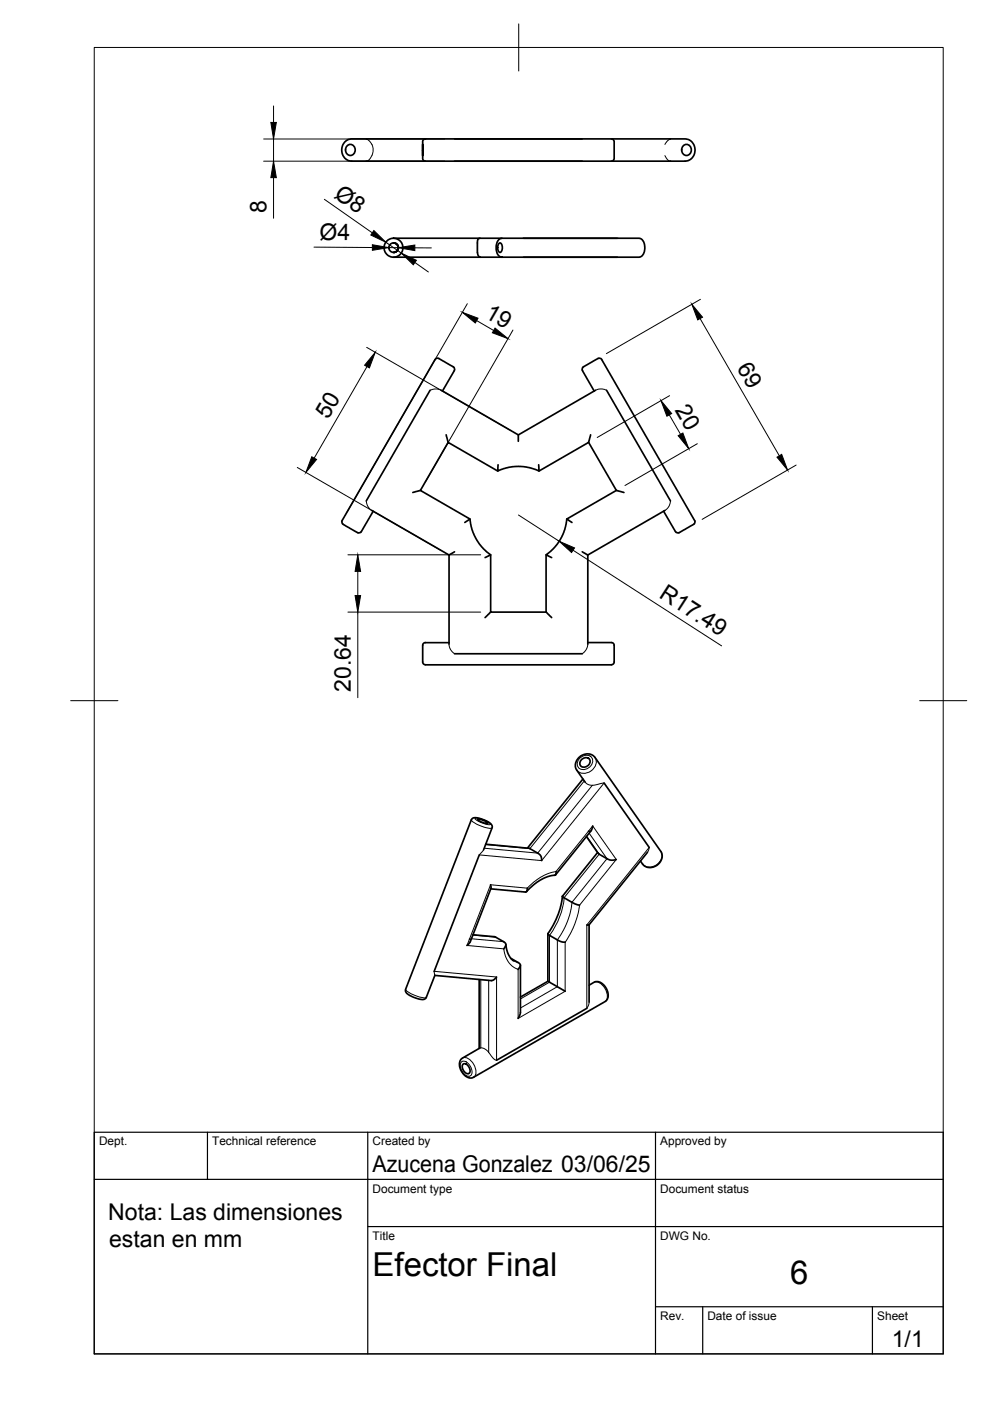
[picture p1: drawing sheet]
<svg xmlns="http://www.w3.org/2000/svg" width="210mm" height="297mm" viewBox="0 0 210 297" stroke-linecap="round" stroke-linejoin="round" font-family="sans-serif">
<!-- layer: Visible -->
<g fill="none" stroke="#000" stroke-width=".36">
<path d="M73.7 30.8a1.09 1.09 0 0 1 1.6 1 1.09 1.09 0 0 1-1.6 .9 1.28 1.28 0 0 1 0-1.9zM89.6 30.6v2.4zM89.7 29.7l.4-.3h39.5a1.04 1.04 0 0 1 .6 1.3v2.9a.58 .58 0 0 1-.6 .6h-39.5l-.3-.2-.2-.3zM90.2 29.4h-15.6a2.37 2.37 0 0 0-2.1 2.4 2.37 2.37 0 0 0 2.1 2.4h15.6M96.4 34.2h27M96.4 29.4h27M129.6 29.4h15.6a2.37 2.37 0 0 1 2.2 2.4 2.37 2.37 0 0 1-2.2 2.4h-15.6M144.9 30.8a1.09 1.09 0 0 1 1.7 1 1.09 1.09 0 0 1-1.7 .9 1.28 1.28 0 0 1 0-1.9zM83.4 54.5h23M83.4 50.5h23M83.4 51.5a1.01 1.01 0 0 1 1.1 1 1.01 1.01 0 0 1-1.1 1M101.2 53.5a.89 .89 0 0 0 .6 1"/>
<path d="M101.8 50.5l-.4 .1-.2 .5v2.4M105.8 50.8l.6-.3h29.1l.5 .2 .4 .5 .3 1.5-.4 1.3-.8 .5h-29.1l-.7-.4-.5-1.1v-1l.3-.8zM105.8 51.6l.2-.1a1.26 1.26 0 0 1 0 2 1.3 1.3 0 0 1-.2-1.9zM111 54.5h19.9M111 50.5h19.9M92.2 76.2l-19.7 34.2M93 76l2.2 1.3a1.19 1.19 0 0 1 1.1 1.3l-2.5 4.3M93.1 76a.58 .58 0 0 0-.8 .2M91.2 82.7l-13.5 23.5M93.6 82.7l16.3 9.5M94.6 92.2l.4 1.6M105.5 99.9l-10.5-6.1-5.9 10.2 10.6 6.1 .4 2.2 .9 2 1.5 2.1 1.5 1.2v12.2h11.8"/>
<path d="M105.6 98.5l-.1 1.4 2.4-.8 2-.2 2.2 .2 2.2 .8-.1-1.4M124.8 93.8l5.9 10.2 1.6 .4M125.2 92.2l-.4 1.6-10.5 6.1M126 82.9l-2.5-4.3a.95 .95 0 0 1 .8-1.2l1.6-.9a1.57 1.57 0 0 1 1.5-.5l19.9 34.4a1.18 1.18 0 0 1-1.1 1.3l-2.2 1.2M126.3 82.7l-16.4 9.5v1.4M128.6 82.7l13.6 23.5M72.6 110.4a.58 .58 0 0 0 .2 .8M72.7 111.2l3.1 1.7M76.6 112.7a.58 .58 0 0 1-.8 .2M78.8 108.2l16.4 9.5M79.1 108.4l-2.5 4.3M89.1 104l-1.6 .4"/>
<path d="M96.4 117l-1.2 .7v18.9M99.7 110.1l-1.1 .7M104 117.6l-1.2 .6M115.8 117.6v12.2l1.2 1.1M120.2 110.1l-.5 2.2-.9 2-1.5 2.1-1.5 1.2 1.2 .6M124.6 117.7v18.9M130.7 104l-10.5 6.1 1.1 .7M140.7 108.4l2.5 4.3M141 108.2l-16.4 9.5-1.2-.7M143.2 112.7a.58 .58 0 0 0 .8 .2M90.2 136.3h5M90.2 136.2a1.22 1.22 0 0 0-.6 1.6v1.6a1.21 1.21 0 0 0 .6 1.5l39.4 .1"/>
<path d="M96.4 138.6h27M104 129.8l-1.2 1.1M124.6 136.2h5M129.6 136.2a1.21 1.21 0 0 1 .6 1.6v1.6a1.21 1.21 0 0 1-.6 1.5M101.3 173.7a2.62 2.62 0 0 1 2.1 .9 2.62 2.62 0 0 1-2.1-.9zM103 179l9.2 .9 2.3 1.3 .2 .5 .2 .8M123.2 161.2a.96 .96 0 0 1 1.4-.5 .96 .96 0 0 1 .3 1.4 .96 .96 0 0 1-1.4 .5 .96 .96 0 0 1-.3-1.4zM123.6 165.2l-11.8 14.6M124.1 165.8l-1.8-2.5a2.39 2.39 0 0 1 .8-3 2.39 2.39 0 0 1 3.1 .3l13.9 19.9a2.39 2.39 0 0 1-.8 3 2.39 2.39 0 0 1-3.1-.3l-.4-.7M124.3 177.4l2.5 3.5M125.7 175.1l-.4 1-7.5 9.4M128.1 166l9.5 13.7"/>
<path d="M100.3 198.2l4.7 .4 2.2 1.4v.5l-.4 .7M101.6 181.3l-9.5 24.6M102.5 180.2l1.8-4.7 .1-.4-.5-.6-1.1-.6-1.6-.5h-.8l-.5 .4-13.9 36.3 .4 .6 1.3 .7 1.3 .5h.8l.6-.4 1.8-4.7 12 1.1 .6-.2 .5-.6M104 187.6l.1 .7-4.4 11.4-.7 .8M111.8 188.3l-.1 .6-.2 .2-7.4-.6M116.2 198v10.1l-5.9 3.3M117.9 184.8l-.2 .8-1.5 .2-1.6 .8-1.4 .9-1.6 1.5M119.2 190l-.2 1.5-.7 2.4-.7 1.8-1.4 2.3 2.3 1.5 1.3 .3M124.9 196.1h-.5M124.9 196.1v16.4M126.7 180.7l-7.5 9.3 2.5 1.6 1.2 .3M126.8 180.9l.2 .2"/>
<path d="M127 181.1l2.3 1.2 1.4-.1M137.3 180.7l-12.4 15.4M101.6 207.7v14.6M107.3 200.2l.4 2 .5 .9 .7 .6M108.3 203.2l1.9 1.2 .1 .4-.4 .7M110.3 204.6v10.1l-.4 1.2M116.2 208l.3 .2M116.5 208.2l3.3 2M124.4 213.8l-19.1 11M124.9 208.9l1.5-.8 .7 .1 .6 .4 .8 .8 .3 .9 .1 .9-.2 .8-.4 .3-28 16.2h-1l-.7-.5-.9-1-.3-1 .1-1 .5-.6 3.7-2.2M98.3 225.6a1.34 1.34 0 0 1 1.1 2 1.34 1.34 0 0 1-1.1-2z"/>
<circle cx="83.4" cy="52.5" r="2.01"/>
<circle cx="83.4" cy="52.5" r="1.01"/>
</g>
<!-- layer: Visible Narrow -->
<g fill="none" stroke="#000" stroke-width=".21">
<path d="M77.7 29.4l.5 .4 .6 .8M78.8 33l-.6 1-.5 .2M78.8 30.6a2.68 2.68 0 0 1 0 2.4M141 33l.7 1 .5 .2M142.2 29.4l-.8 .6-.4 .6M91.2 82.7l.9-.2 1.5 .2M126.3 82.7l1.1-.2 1.2 .2M77.7 106.2l.3 1.2 .8 .8M142.2 106.2l-.4 1.1-.8 .9M95.2 136.6l.3 1.1 .9 .9M124.6 136.6l-.2 1-1 1M99.9 173.8a6.1 6.1 0 0 0 4.3 1.8l.1-.1"/>
<path d="M100.8 173.4a5.2 5.2 0 0 1 3.2 1.3 3.2 3.2 0 0 1-2.7-.7l-.4-.2zM122.8 160.9a1.64 1.64 0 0 1 2.8 .1 1.87 1.87 0 0 1-.9 1.9 1.87 1.87 0 0 1-2.1-.2 1.43 1.43 0 0 1 .2-1.8zM123.9 165.6l-11.5 14.3-9.4-.8M124.1 165.8l.8 .6 .7 .1M124.4 177.3l2.6 3.8-7.4 9.2M124.9 176.6l3.8 5.5-7.4 9.2-.4 2.3-.6 1.9-.9 1.8-1.2 2v9.9l-7.9 4.5M125.6 166.5l2.5-.5-13.2 16.5-13.3-1.2 .9-1.1M125.6 166.5l-11.6 14.4-11.3-1.1M126.2 160.6a2.46 2.46 0 0 1-2.6 3.4l-.9-.3-.4-.4M100 199l6.8 .7M100.3 198.3l4.8 .4M104 187.6l7.8 .7 2.1-1.8a9.4 9.4 0 0 1 4-1.7l7.8-9.7 5 7.1-7.8 9.7-.3 1.7-.7 2.3-1.1 2.2-1 1.7v10.4l-9.9 5.7v-10.4a4.8 4.8 0 0 1-3.1-4.3l-7.8-.7z"/>
<path d="M119.6 190.3a16 16 0 0 1-3.1 8v9.9l-6.2 3.6M137.3 180.7l.3-1-13.2 16.4v17.7l.4-.6 .1-.7M140.1 180.5a2.46 2.46 0 0 1-2.5 3.3l-1-.3-.4-.3M86 209.8a6.1 6.1 0 0 0 4.2 1.8l.2-.1M92.2 206.8l-.1-.9 13.2 1.2v17.7l-.6-.3-1.1-1.4M101.9 207.7v14.5h-.2M103.6 207.8v15.3M108.9 203.7l1 .4M125.9 208.3a2.08 2.08 0 0 1 2.4 1.3 2.08 2.08 0 0 1 0 2.8M97.8 225.2a1.52 1.52 0 0 1 2.1 1.1 1.36 1.36 0 0 1-.3 1.9 2.18 2.18 0 0 1-1.8-3zM98.1 224.3a2.08 2.08 0 0 1 2.3 1.4 2.08 2.08 0 0 1 0 2.7M102 222.2l.6 .1 1 .8"/>
</g>
<!-- layer: Visible -->
<g fill="#000">
<circle cx="124.8" cy="176.2" r=".18"/>
<circle cx="99.5" cy="199.1" r=".18"/>
</g>
<!-- layer: BORDER -->
<path d="M20 10.1h180v276.9h-180zM110 5.1v10M15 148.6h10M195 148.6h10" fill="none" stroke="#000" stroke-width=".21"/>
<!-- layer: TITLEBLOCK -->
<path d="M20 240.1h180v46.9h-180zM20 250h180M44 240.1v9.9M78 240.1v46.9M139 240.1v46.9M78 260.1h122M139 277.1h61M149 277.1v9.9M185 277.1v9.9" fill="none" stroke="#000" stroke-width=".25"/>
<!-- layer: FD_Dimensions -->
<g fill="none" stroke="#000" stroke-width=".21">
<path d="M55.9 29.5h38.4M55.9 34.2h38.4M58 22.5v3.5M58 29.5v4.7M58 37.7v8.6M66.6 52.4l12.4 .1M68.8 42.3l10.1 7.1M81.8 51.4l3.3 2.3M82.4 52.5h2.1M87.9 52.5l3.6 .1M88 55.7l2.8 2M77.7 73.6l30.4 17.6"/>
<path d="M77.8 77.7l-11.2 19.4M99.1 64.4l-25.5 44.1M101.1 68l3.6 2.1M108.8 70l-18.6 32.2M148.4 67.5l16.8 29.1M148.5 63.5l-19.9 11.5M63 99.1l30.4 17.5M141.9 88l2.4 4.1M142 83.9l-15.4 8.9M147.8 94.1l-15.3 8.8M168.8 98.6l-19.9 11.5M73.8 117.6h28.1"/>
<path d="M109.9 109.2l8.7 5.6M121.5 116.7l31.5 20.2M73.8 129.8h28.1M75.9 121.1v5.2M75.9 129.8v18.1"/>
</g>
<g fill="#000" stroke="#000" stroke-width=".21">
<path d="M57.4 26h1.2l-.6 3.5zM58 34.2l.6 3.5h-1.2zM79 51.9l3.4 .6-3.4 .6zM79.3 48.9l2.5 2.5-3.2-1.6zM84.5 52.5l3.4-.5v1.1zM85.1 53.7l3.2 1.5-.7 .9zM79.6 74.7l-1.3 3.3-1-.6zM98 66.2l3.3 1.3-.5 1zM105 69.6l2.7 2.2-3.3-1.2zM146.7 64.5l2.2 2.8-1 .5zM66.1 96.8l1 .6-2.2 2.8zM140.1 84.9l2.3 2.8-1 .6z"/>
<path d="M143.8 92.4l1-.6 1.2 3.3zM164.7 96.9l1-.6 1.3 3.4zM118.6 114.8l3.2 1.4-.6 .9zM75.9 117.6l.6 3.5h-1.2zM75.3 126.3h1.2l-.6 3.5z"/>
</g>
<g font-size="7">
<text x="79" y="270.6">Efector Final</text>
<text x="167.5" y="272.3">6</text>
</g>
<g font-size="4.9">
<text x="70.6" y="41.7" transform="rotate(35 70.6 41.7)">Ø8</text>
<text x="56.5" y="45.1" transform="rotate(-90 56.5 45.1)">8</text>
<text x="67.8" y="50.9">Ø4</text>
<text x="102.6" y="67.1" transform="rotate(30 102.6 67.1)">19</text>
<text x="156.1" y="77.9" transform="rotate(60 156.1 77.9)">69</text>
<text x="69.6" y="89" transform="rotate(-60 69.6 89)">50</text>
<text x="143" y="87" transform="rotate(60 143 87)">20</text>
<text x="139.5" y="126.5" transform="rotate(33 139.5 126.5)">R17.49</text>
<text x="74.4" y="146.7" transform="rotate(-90 74.4 146.7)">20.64</text>
<text x="79" y="248.5">Azucena Gonzalez 03/06/25</text>
<text x="22.9" y="258.6">Nota: Las dimensiones</text>
<text x="23.1" y="264.5">estan en mm</text>
<text x="189.1" y="285.7">1/1</text>
</g>
<g font-size="2.5">
<text x="21" y="242.9">Dept.</text>
<text x="45" y="242.9">Technical reference</text>
<text x="79" y="242.9">Created by</text>
<text x="140" y="242.9">Approved by</text>
<text x="79" y="252.8">Document type</text>
<text x="140" y="252.8">Document status</text>
<text x="79" y="262.9">Title</text>
<text x="140" y="262.9">DWG No.</text>
<text x="140" y="279.9">Rev.</text>
<text x="150" y="279.9">Date of issue</text>
<text x="186" y="279.9">Sheet</text>
</g>
</svg>
